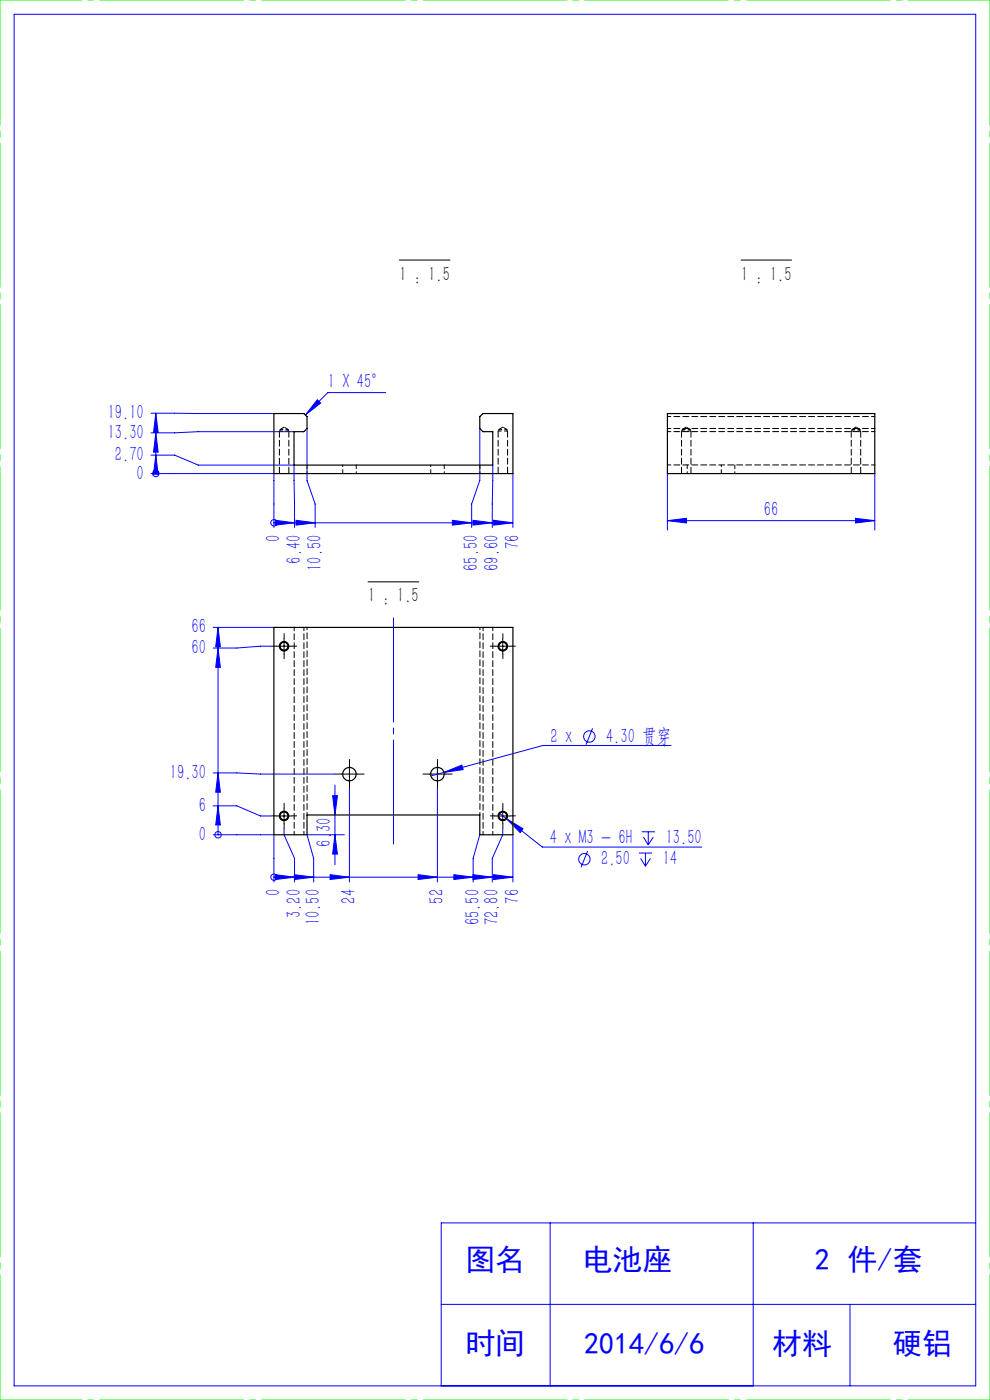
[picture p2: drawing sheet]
<svg xmlns="http://www.w3.org/2000/svg" width="210mm" height="297mm" viewBox="0 0 210 297" stroke-linecap="round" stroke-linejoin="round" font-family="sans-serif">
<g fill="none" stroke="#00f" stroke-width=".21">
<path d="M3 3h204v291h-204zM32 96.6h5l5.1 2.1h20.3l.1 13.2M32 87.7h26.1M33.1 96.6l.4 4h-.9zM33.1 91.8l.4 4.1h-.9zM33.1 87.7l.4 4.1h-.9zM33.1 87.7v12.8M62.4 91.6h-20.3l-5.1 .2h-5M65.1 90.9v11l1.8 5v5M67.3 84.8l.7 .7-3.2 2.5zM81.8 83.3h-12.3l-4.7 4.7M101.8 90.9v11l-1.8 5v5"/>
<path d="M104.5 98.7l-.1 13.2M32 100.5h26.1v11.4M33.1 100.5h.1M58.1 110.9h.1M58.1 110.9h50.7M58.4 110.4l4.1 .5-4.1 .5zM62.8 110.4l4.1 .5-4.1 .5zM96 110.4l4 .5-4 .5zM100.3 110.4l4.1 .5-4.1 .5zM104.7 110.4l4.1 .5-4.1 .5zM108.8 100.5v11.4M141.6 110.5l4-.5v.9z"/>
<path d="M141.6 100.5v12M141.6 110.5h44M181.5 110l4.1 .5-4.1 .4zM185.6 100.5v12M45.2 133.1h12.9M46.2 137.5l.5 4.1h-.9zM46.2 133.1l.5 4.1h-.9zM46.2 133.1v44M57.6 137.1h-2.4l-5 .4h-5M125.7 154.5l-1.4 3.5M142.3 158.1h-27.1l-21 5.8M45.2 177.1h12.9v10"/>
<path d="M45.2 171h5l5 2.1h2.4M45.2 164h5l5 .2h15.8M46.2 171l.5 4h-.9zM46.2 164l.5 4.1h-.9zM46.2 177.1h.1M60.3 175.8v1.3l2.2 5v5M70.6 168.8h1l-.6 4.1zM71 177.1l.6 4.1h-1zM71 166.5v16.9M73.1 177.1h-8l1.4 5v5M74.1 167.3v19.8M92.8 167.3v19.8"/>
<path d="M94.2 163.9l3.8-1.6 .2 1zM94.2 163.9l-2.8 .7M101.8 177.1l-1.4 5v5M105.9 172.5l1.6 1.2M106.6 175.8v1.3l-2.2 5v5M107.5 173.7l3.4 2.1-.6 .8zM107.5 173.7l7.5 6h33.9M108.8 177.1v10M136.1 176.5h2.8M136.5 177.6l1 1.6M137.5 176.5v2.7M138.6 177.6l-1.1 1.6"/>
<path d="M58.1 186.1h.1M58.1 186.1h50.7M58.4 185.6l4.1 .5-4.1 .5zM62.4 185.6l4.1 .5-4.1 .5zM70 185.6l4.1 .5-4.1 .5zM88.7 185.6l4.1 .5-4.1 .5zM96.3 185.6l4.1 .5-4.1 .5zM100.3 185.6l4.1 .5-4.1 .5zM104.7 185.6l4.1 .5-4.1 .5zM124.6 180.5l-1.3 3.5M135.5 181h2.8M135.9 182.1l1 1.7"/>
<path d="M136.9 181v2.8M138 182.1l-1.1 1.7M116.7 259.4v34.6M159.8 259.4v34.6M207 259.4h-113.4v34.6M93.6 276.7h113.4M180.3 276.7v17.3"/>
<circle cx="33" cy="100.4" r=".68"/>
<circle cx="58.1" cy="110.9" r=".68"/>
<circle cx="125" cy="156.2" r="1.22"/>
<circle cx="46.2" cy="177.1" r=".68"/>
<circle cx="58.1" cy="186.1" r=".68"/>
<circle cx="124" cy="182.3" r="1.21"/>
</g>
<g fill="none" stroke="#000" stroke-width=".21" stroke-dasharray="30.5 1.3 1.3 1.3">
<path d="M58.6 137.1h-1M60.3 135.4v-1M60.3 138.7v1M61.9 137.1h1M105 137.1h-1M106.7 135.4v-1M106.7 138.7v1M108.3 137.1h1M58.6 173.1h-1M60.3 171.4v-1M60.3 174.7v1M61.9 173.1h1"/>
<path d="M72.5 164.2h-1.5M74.1 162.5v-1.4M74.1 165.9v1.4M75.8 164.2h1.4M91.1 164.2h-1.4M92.8 162.5v-1.4M92.8 165.9v1.4M94.5 164.2h1.4M105 173.1h-1M106.7 171.4v-1M106.7 174.7v1M108.3 173.1h1"/>
</g>
<g fill="none" stroke="#000" stroke-width=".21">
<path d="M84.7 55.2h10.8M157.2 55.2h10.7M58.6 137.1h3.3M60.3 135.4v3.4M78.1 123.4h10.7M105 137.1h3.3M106.6 135.4v3.4M58.6 173.1h3.3M60.3 171.4v3.4M72.5 164.2h3.3M74.1 162.6v3.3M91.1 164.2h3.3"/>
<path d="M92.8 162.6v3.3M105 173.1h3.3M106.6 171.4v3.4"/>
</g>
<path d="M83.5 131.1v48" fill="none" stroke="#00f" stroke-width=".21" stroke-dasharray="30.5 1.3 1.3 1.3" stroke-dashoffset="8.4"/>
<path d="M0 0h210M0 297h210" fill="none" stroke="#0f0" stroke-width=".21" stroke-dasharray="30.5 1.3 1.3 1.3" stroke-dashoffset="13.1"/>
<path d="M210 0v297M0 297v-297" fill="none" stroke="#0f0" stroke-width=".21" stroke-dasharray="30.5 1.3 1.3 1.3" stroke-dashoffset="3.9"/>
<g fill="#00f">
<path d="M33.1 96.6l.4 4h-.9zM33.1 91.8l.4 4.1h-.9zM33.1 87.7l.4 4.1h-.9zM46.2 171l.5 4h-.9zM46.2 164l.5 4.1h-.9zM46.2 137.5l.5 4.1h-.9zM46.2 133.1l.5 4.1h-.9z"/>
<path d="M58.4 110.4l4.1 .5-4.1 .5zM104.7 110.4l4.1 .5-4.1 .5zM62.8 110.4l4.1 .5-4.1 .5zM96 110.4l4 .5-4 .5zM100.3 110.4l4.1 .5-4.1 .5zM58.4 185.6l4.1 .5-4.1 .5zM70 185.6l4.1 .5-4.1 .5zM88.7 185.6l4.1 .5-4.1 .5zM100.3 185.6l4.1 .5-4.1 .5zM104.7 185.6l4.1 .5-4.1 .5zM62.4 185.6l4.1 .5-4.1 .5zM96.3 185.6l4.1 .5-4.1 .5z"/>
<path d="M181.5 110l4.1 .5-4.1 .4zM141.6 110.5l4-.5v.9z"/>
<path d="M67.3 84.8l.7 .7-3.2 2.5zM107.5 173.7l2.8 2.9 .6-.8zM94.2 163.9l4-.6-.2-1z"/>
<path d="M70.6 168.8h1l-.6 4.1zM71 177.1l.6 4.1h-1z"/>
</g>
<g fill="none" stroke="#000" stroke-width=".25">
<path d="M58.1 87.7h6.4l.6 .7v2.5l-.6 .7h-2.1v7.1h42.1v-7.1h-2.1l-.6-.7v-2.5l.6-.7h6.4v12.8h-50.7zM141.6 87.7h44v12.8h-44zM58.1 133.1h50.7v44h-7v-4.2h-36.7v4.2h-7z"/>
<circle cx="60.2" cy="137.1" r="1.01"/>
<circle cx="60.2" cy="137.1" r=".84"/>
<circle cx="106.7" cy="137.1" r=".83"/>
<circle cx="106.7" cy="137.1" r="1.01"/>
<circle cx="60.2" cy="173.1" r="1"/>
<circle cx="60.2" cy="173.1" r=".84"/>
<circle cx="74.1" cy="164.2" r="1.43"/>
<circle cx="92.8" cy="164.2" r="1.43"/>
<circle cx="106.7" cy="173.1" r=".83"/>
<circle cx="106.7" cy="173.1" r="1"/>
</g>
<path d="M61.3 91.4h-2M107.7 91.4h-2M146.6 91.4h-2M182.6 91.4h-2" fill="none" stroke="#000" stroke-width=".21" stroke-dasharray="1.3 .6" stroke-dashoffset=".6"/>
<path d="M61.1 91.1h-1.7M107.5 91.1h-1.7M146.4 91.1h-1.7M182.4 91.1h-1.7" fill="none" stroke="#000" stroke-width=".21" stroke-dasharray="1.3 .6" stroke-dashoffset=".8"/>
<path d="M72.7 98.6v1.8M91.4 98.6v1.8M153 98.6v1.8M65.1 100.4v-1.8M75.6 100.4v-1.8M94.2 100.4v-1.8M101.8 100.4v-1.8M145.8 100.4v-1.8M155.9 100.4v-1.8" fill="none" stroke="#000" stroke-width=".21" stroke-dasharray="1.3 .6" stroke-dashoffset=".9"/>
<path d="M59.3 91.4v9M105.7 91.4v9M144.6 91.4v9M180.6 91.4v9M61.3 100.4v-9M107.7 100.4v-9M146.6 100.4v-9M182.6 100.4v-9" fill="none" stroke="#000" stroke-width=".21" stroke-dasharray="1.3 .6" stroke-dashoffset="-.1"/>
<path d="M59.4 91.1v.3M61.1 91.4v-.3M105.8 91.1v.3M107.5 91.4v-.3M144.7 91.1v.3M146.4 91.4v-.3M180.7 91.1v.3M182.4 91.4v-.3" fill="none" stroke="#000" stroke-width=".21" stroke-dasharray="1.3 .6"/>
<g fill="none" stroke="#000" stroke-width=".21" stroke-dasharray="1.3 .6" stroke-dashoffset=".5">
<path d="M60.3 90.6l-.9 .5M61.1 91.1l-.8-.5M106.7 90.6l-.9 .5M107.5 91.1l-.8-.5M141.6 88.4h44M145.6 90.6l-.9 .5M146.4 91.1l-.8-.5M181.6 90.6l-.9 .5M182.4 91.1l-.8-.5M185.6 98.6h-44M185.6 91.6h-44M185.6 90.9h-44"/>
<path d="M62.4 133.1v44M102.5 133.1v44M104.5 133.1v44M64.5 177.1v-44"/>
</g>
<path d="M65.1 133.1v39.8M101.8 172.9v-39.8" fill="none" stroke="#000" stroke-width=".21" stroke-dasharray="1.3 .6" stroke-dashoffset=".7"/>
<g font-size="6.3" fill="#00f">
<text x="98.7" y="269.5">图名</text>
<text x="123.6" y="269.5">电池座</text>
<text x="172.8" y="269.5">2 件/套</text>
<text x="98.7" y="287.3">时间</text>
<text x="123.9" y="287.3">2014/6/6</text>
<text x="163.8" y="287.3">材料</text>
<text x="189.3" y="287.3">硬铝</text>
</g>
<g font-size="4.4">
<text x="84.7" y="59.5">1 : 1.5</text>
<text x="157.2" y="59.5">1 : 1.5</text>
<text x="78.1" y="127.8">1 : 1.5</text>
</g>
<g font-size="4.4" fill="#00f">
<text x="69.6" y="82.4">1 X 45°</text>
<text x="22.9" y="88.9">19.10</text>
<text x="22.8" y="93.1">13.30</text>
<text x="24.4" y="97.8">2.70</text>
<text x="29" y="101.7">0</text>
<text x="162" y="109.6">66</text>
<text x="59.4" y="115" transform="rotate(-90 59.4 115)">0</text>
<text x="63.8" y="119.6" transform="rotate(-90 63.8 119.6)">6.40</text>
<text x="110.1" y="116.5" transform="rotate(-90 110.1 116.5)">76</text>
<text x="68.2" y="121.1" transform="rotate(-90 68.2 121.1)">10.50</text>
<text x="101.3" y="121.1" transform="rotate(-90 101.3 121.1)">65.50</text>
<text x="105.7" y="121.1" transform="rotate(-90 105.7 121.1)">69.60</text>
<text x="40.7" y="134.4">66</text>
<text x="40.7" y="138.7">60</text>
<text x="116.8" y="157.5">2 x</text>
<text x="128.6" y="157.5">4.30 贯穿</text>
<text x="36" y="165.2">19.30</text>
<text x="42.2" y="172.2">6</text>
<text x="42.2" y="178.4">0</text>
<text x="70.2" y="179.6" transform="rotate(-90 70.2 179.6)">6.30</text>
<text x="116.7" y="179.1">4 x M3 - 6H</text>
<text x="141.2" y="179.1">13.50</text>
<text x="127.5" y="183.6">2.50</text>
<text x="140.6" y="183.6">14</text>
<text x="59.4" y="190.1" transform="rotate(-90 59.4 190.1)">0</text>
<text x="75.4" y="191.7" transform="rotate(-90 75.4 191.7)">24</text>
<text x="94.1" y="191.7" transform="rotate(-90 94.1 191.7)">52</text>
<text x="110.1" y="191.7" transform="rotate(-90 110.1 191.7)">76</text>
<text x="63.8" y="194.7" transform="rotate(-90 63.8 194.7)">3.20</text>
<text x="67.8" y="196.3" transform="rotate(-90 67.8 196.3)">10.50</text>
<text x="101.7" y="196.3" transform="rotate(-90 101.7 196.3)">65.50</text>
<text x="105.7" y="196.3" transform="rotate(-90 105.7 196.3)">72.80</text>
</g>
</svg>
